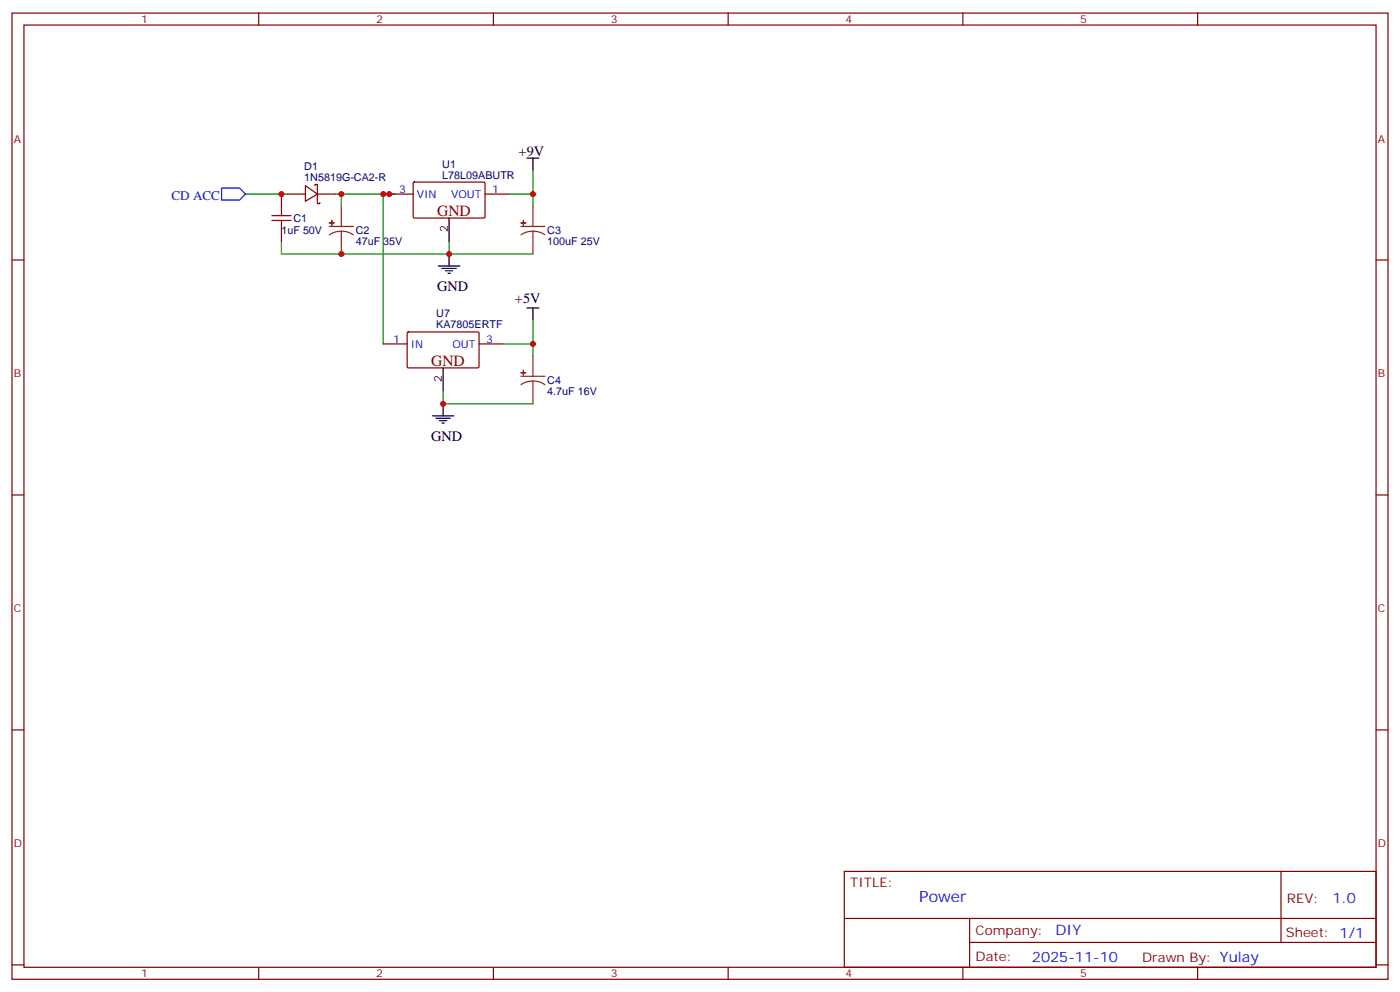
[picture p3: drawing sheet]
<svg xmlns="http://www.w3.org/2000/svg" width="412mm" height="292mm" viewBox="0 0 412 292" stroke-linecap="round" stroke-linejoin="round" font-family="sans-serif">
<g fill="none" stroke="#870000" stroke-width=".35">
<path d="M3.5 3.8h405.4v284.4h-405.4zM7.1 7.4h398.2v277.3h-398.2zM76.2 3.8v3.6M145.3 3.8v3.6M214.5 3.8v3.6M283.6 3.8v3.6M352.8 3.8v3.6M82.9 57.1v3.5M84.7 57.1h5.3M90 54.6l3.5 2.5-3.5 2.1zM92.8 54.6v-.3h.7v5.6h.7v-.3M93.5 57.1h5.3"/>
<path d="M114.7 57.1h7M121.8 53.8l.3-.2h20.6l.2 .3-.1 10.1-.3 .2-20.6-.1-.2-.3zM142.9 57.1h7M3.5 76.5h3.6M82.9 67.7v3.5M405.3 76.5h3.6M120 97.9l.3-.2h20.6l.2 .3v10.1l-.3 .2-20.7-.1-.2-.3zM112.9 101.2h7M141.1 101.2h7.1M3.5 145.7h3.6M405.3 145.7h3.6M3.5 214.8h3.6"/>
<path d="M405.3 214.8h3.6M248.7 256.4h156.6v28.3h-156.6zM377.3 256.5v20.8M248.7 270.3h156.5M285.6 277.3h119.6M285.6 270.3v14.1M3.5 284h3.6M76.2 284.7v3.5M145.3 284.7v3.5M214.5 284.7v3.5M283.6 284.7v3.5M352.8 284.7v3.5"/>
<path d="M405.3 284h3.6"/>
</g>
<g fill="none" stroke="#000" stroke-width=".35">
<path d="M155.2 46.5h3.5M157 46.5v3.6M129.1 78.3h6.4M130.2 79h4.2M131.2 79.7h2.1M132.3 64.2v7M132.3 74.8v3.5M131.9 80.4h.7M155.2 90.6h3.5M157 90.6v3.6M130.5 108.3v7M130.5 118.9v3.5"/>
<path d="M127.4 122.4h6.3M128.4 123.1h4.2M129.5 123.8h2.1M130.2 124.5h.7"/>
</g>
<path d="M72.3 57.1h12.4M98.8 57.1h1.7M112.9 57.1v44.1M116.4 57.1h-15.9v3.5M149.9 57.1h7.1v3.5M157 50.1v7M82.9 71.2v3.6h49.4M132.3 74.8h24.7M132.3 71.2v3.6M157 94.2v7M130.5 115.3v3.6h26.5M148.2 101.2h8.8v3.5" fill="none" stroke="#008700" stroke-width=".35"/>
<g fill="none" stroke="#8c2424" stroke-width=".35">
<path d="M97 66.6h7.1M100.5 68.1l1.9 .2 1.7 .8M100.5 68.1l-1.8 .2-1.7 .8M100.5 60.6v6M100.5 68.1v6.7M153.5 66.6h7M157 68.1l1.8 .2 1.7 .8M157 68.1l-1.9 .2-1.6 .8M157 60.6v6M157 68.1v6.7M153.5 110.7h7M157 112.1l1.8 .3 1.7 .8"/>
<path d="M157 112.1l-1.9 .3-1.6 .8M157 104.7v6M157 112.1v6.8"/>
</g>
<g fill="#8c2424" stroke="#8c2424" stroke-width=".35">
<path d="M153.5 109.7h1.4z"/>
<path d="M154.2 109v1.4z"/>
<path d="M153.5 65.6h1.4z"/>
<path d="M154.2 64.9v1.4z"/>
<path d="M97 65.6h1.4z"/>
<path d="M97.7 64.9l.1 1.4z"/>
</g>
<path d="M80.1 64.9h5.6M80.1 63.5h5.6M82.9 60.6v2.9M82.9 64.9v2.8" fill="none" stroke="#a10000" stroke-width=".35"/>
<path d="M65.3 55.4h5.3l1.7 1.7-1.7 1.8h-5.3z" fill="none" stroke="#00f" stroke-width=".35"/>
<g fill="#c00">
<circle cx="112.9" cy="57.1" r=".88"/>
<circle cx="114.7" cy="57.1" r=".88"/>
<circle cx="100.5" cy="74.8" r=".88"/>
<circle cx="82.9" cy="57.1" r=".88"/>
<circle cx="132.3" cy="74.8" r=".88"/>
<circle cx="100.5" cy="57.1" r=".88"/>
<circle cx="157" cy="101.2" r=".88"/>
<circle cx="157" cy="57.1" r=".88"/>
<circle cx="130.5" cy="118.9" r=".88"/>
</g>
<g font-size="4.6" fill="#800">
<text x="128.8" y="63.5">GND</text>
<text x="127" y="107.6">GND</text>
</g>
<text font-size="4.6" fill="#00f" x="270.8" y="265.5">Power</text>
<g font-size="4.2">
<text x="152.8" y="45.8">+9V</text>
<text x="128.8" y="85.6">GND</text>
<text x="151.7" y="89.1">+5V</text>
<text x="127" y="129.7">GND</text>
</g>
<g font-size="4.2" fill="#00f">
<text x="392.5" y="265.7">1.0</text>
<text x="310.9" y="275.3">DIY</text>
<text x="304" y="283.1">2025-11-10</text>
</g>
<text font-size="3.9" fill="#00f" x="50.5" y="58.9">CD ACC</text>
<g font-size="3.9" fill="#800">
<text x="250.5" y="261">TITLE:</text>
<text x="379.1" y="265.7">REV:</text>
<text x="287.4" y="275.2">Company:</text>
<text x="378.7" y="275.8">Sheet: 1/1</text>
<text x="287.4" y="282.9">Date:</text>
<text x="336.4" y="283">Drawn By: Yulay</text>
</g>
<g font-size="3.2" fill="#800">
<text x="41.6" y="6.8">1</text>
<text x="110.8" y="6.8">2</text>
<text x="179.9" y="6.8">3</text>
<text x="249.1" y="6.8">4</text>
<text x="318.2" y="6.8">5</text>
<text x="4.1" y="41.9">A</text>
<text x="405.9" y="41.9">A</text>
<text x="4.1" y="111.1">B</text>
<text x="405.9" y="111.1">B</text>
<text x="4.1" y="180.2">C</text>
<text x="405.9" y="180.2">C</text>
<text x="4.1" y="249.4">D</text>
<text x="405.9" y="249.4">D</text>
<text x="41.6" y="287.7">1</text>
<text x="110.8" y="287.7">2</text>
<text x="179.9" y="287.7">3</text>
<text x="249.1" y="287.7">4</text>
<text x="318.2" y="287.7">5</text>
</g>
<g font-size="3.2" fill="#000080">
<text x="89.6" y="53.2">1N5819G-CA2-R</text>
<text x="89.6" y="50.1">D1</text>
<text x="130.3" y="52.5">L78L09ABUTR</text>
<text x="130.3" y="49.3">U1</text>
<text x="86.4" y="65.3">C1</text>
<text x="82.9" y="68.9">1uF 50V</text>
<text x="104.8" y="68.8">C2</text>
<text x="161.2" y="68.8">C3</text>
<text x="104.8" y="72.1">47uF 35V</text>
<text x="161.2" y="72.1">100uF 25V</text>
<text x="128.5" y="93.4">U7</text>
<text x="128.5" y="96.6">KA7805ERTF</text>
<text x="161.2" y="112.9">C4</text>
<text x="161.2" y="116.2">4.7uF 16V</text>
</g>
<g font-size="3.2" fill="#00f">
<text x="117.6" y="56.8">3</text>
<text x="122.8" y="58.2">VIN</text>
<text x="132.9" y="58.2">VOUT</text>
<text x="145" y="56.8">1</text>
<text x="115.8" y="100.9">1</text>
<text x="143.2" y="100.9">3</text>
<text x="121" y="102.3">IN</text>
<text x="133.3" y="102.3">OUT</text>
</g>
<g font-size="3.2">
<text x="131.9" y="68.3" transform="rotate(-90 131.9 68.3)">2</text>
<text x="130.2" y="112.4" transform="rotate(-90 130.2 112.4)">2</text>
</g>
</svg>
